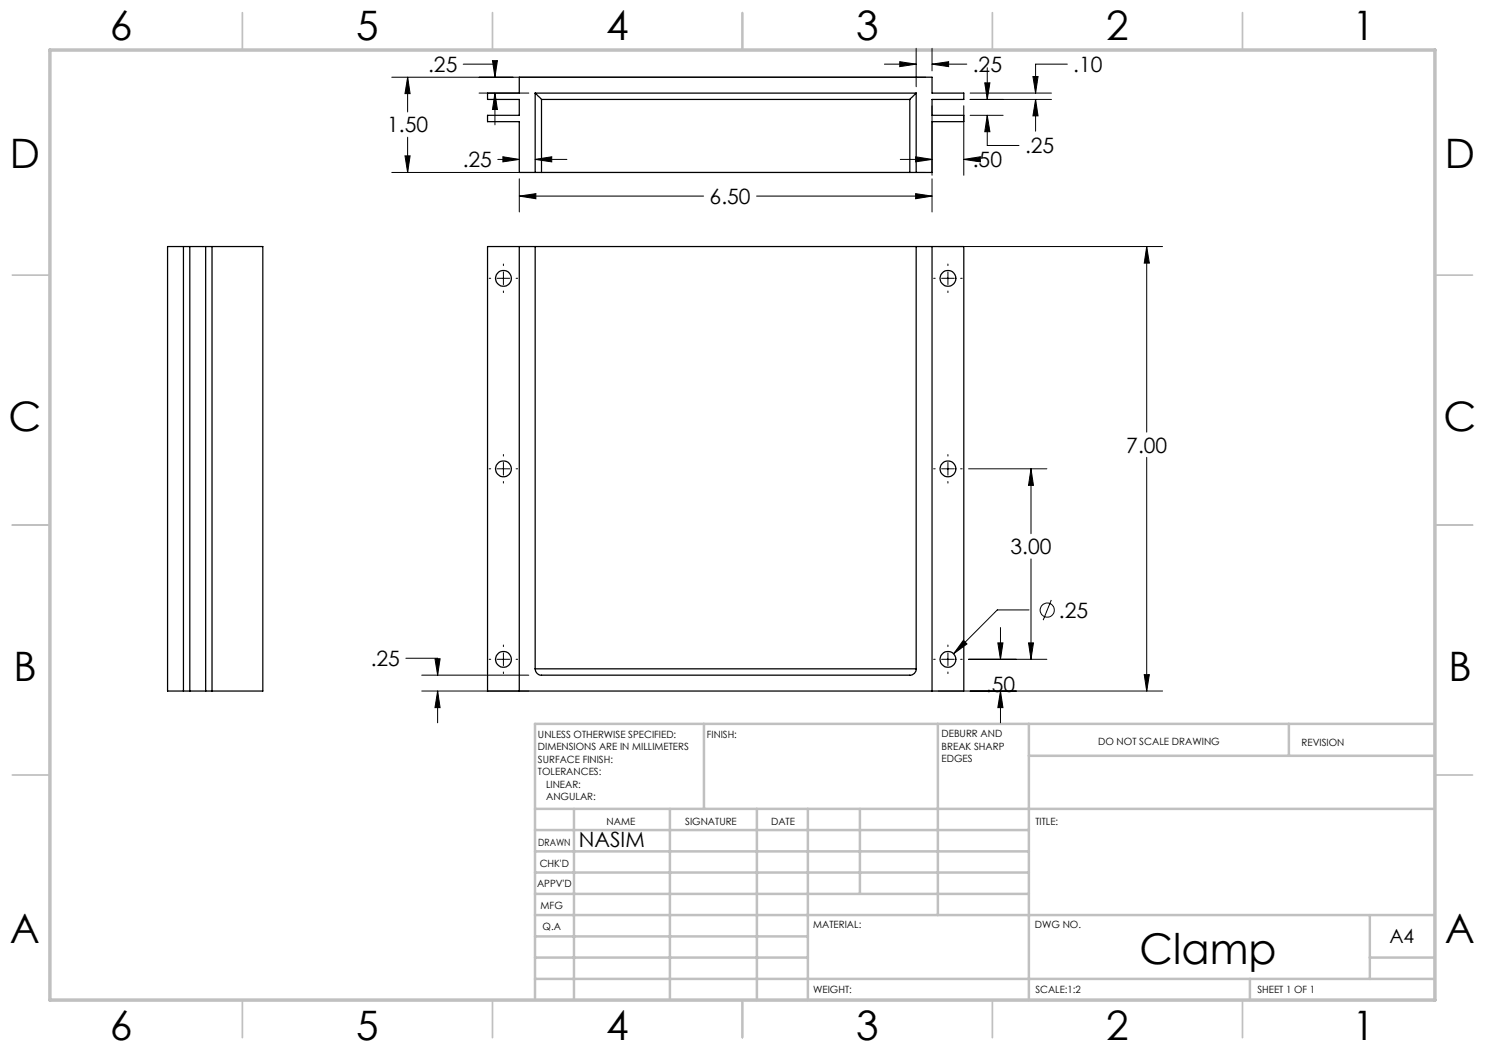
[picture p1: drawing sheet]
<svg xmlns="http://www.w3.org/2000/svg" width="297mm" height="210mm" viewBox="0 0 297 210" stroke-linecap="round" stroke-linejoin="round" font-family="sans-serif">
<g fill="none" stroke="#000" stroke-width=".2">
<path d="M78.4 15.4h106.7M81.5 15.4l.5 3.3h-1zM81.5 15.4v7M92.6 12.8h6.4v2.6M95.8 18.6h10M98.5 12.1h1l-.5 3.3zM99 18.6l.5 3.3h-1zM99 18.6v6.4M176.9 12.8h6.3M180 12.3l3.2 .5-3.2 .5zM183.2 9.7v7.6M186.4 12.8l3.3-.5v1z"/>
<path d="M186.4 9.7v4.5M186.4 12.8h7M194 18.6h16.3M194 19.9h16.3M197 16.6h1l-.6 3.3zM197.4 13.5v6.4M206.6 15.3h1l-.5 3.3zM207.1 19.9l.5 3.3h-1zM207.1 19.9v6.3M213.5 12.8h-6.4v5.8M78.4 34.5h106.7M81 31.2h1l-.5 3.3z"/>
<path d="M81.5 27.4v7.1M99.6 31.9h4.3M100.6 31.4l3.3 .5-3.3 .5zM103.9 39.2l3.3-.5v1zM103.9 35.8v6.6M103.9 39.2h36.8M107 31.9l3.3-.5v1zM107 31.9h6.4M151.3 39.2h35.1M180.1 31.9h6.3M183.1 38.7l3.3 .5-3.3 .5zM183.1 31.4l3.3 .5-3.3 .5z"/>
<path d="M186.4 21.2v13.9M186.4 35.8v6.6M192.8 31.9l3.3-.5v1zM192.8 31.9h.6M192.8 21.2v13.9M194 23.1h6.6M197.4 23.1l.6 3.2h-1zM197.4 23.1v6h6.4M97.8 55.7h.3M99.4 55.7h2.6M100.7 52.8v.3M100.7 54.4v2.5"/>
<path d="M100.7 58.2v.3M103.2 55.7h.3M186.7 55.7h.3M187.7 49.3h44.8M188.3 55.7h2.6M189.6 52.8v.3M189.6 54.4v2.5M189.6 58.2v.3M192.1 55.7h.3M229.3 49.3l.6 3.3h-1.1zM229.3 49.3v37.1M97.8 93.8h.3"/>
<path d="M99.4 93.8h2.6M100.7 90.9v.3M100.7 92.5v2.5M100.7 96.3v.3M103.2 93.8h.3M186.7 93.8h.3M188.3 93.8h2.6M189.6 90.9v.3M189.6 92.5v2.5M189.6 96.3v.3M192.1 93.8h.3M193.7 93.8h15.7"/>
<path d="M206.2 93.8l.5 3.3h-1zM206.2 93.8v12.9M229.3 91.5v46.7M206.2 111.8v20.1M81.2 131.6h6.3v3.4M84.3 138.2h21.5M84.3 135h21.5M87 131.8h1l-.5 3.2zM87.5 138.2l.5 3.3h-1zM87.5 138.2v6.4M97.8 131.9h.3M99.4 131.9h2.6"/>
<path d="M100.7 129v.3M100.7 130.6v2.5M100.7 134.4v.3M103.2 131.9h.3M186.7 131.9h.3M187.7 138.2h44.8M188.3 131.9h2.6M189.6 129v.3M189.6 130.6v2.5M189.6 134.4v.3M192.1 131.9h.3M192.7 128l.7 .8-2.7 2z"/>
<path d="M193.7 131.9h15.7M199.6 128.6h1l-.5 3.3zM200.1 138.2l.5 3.3h-1zM200.1 125.5v6.4M200.1 138.2v6.4M205.7 128.6h1l-.5 3.3zM205.8 122h-6.3l-8.8 8.8M210.3 120l-1.7 4M228.8 134.9h1.1l-.6 3.3z"/>
<circle cx="209.4" cy="122" r="1.41"/>
</g>
<g fill="none" stroke="#c0c0c0" stroke-width=".35">
<path d="M48.5 2.5v7.5M98.5 2.5v7.5M148.5 2.5v7.5M198.5 2.5v7.5M248.5 2.5v7.5M2.5 55h7.5M287 55h7.5M2.5 105h7.5M287 105h7.5M2.5 155h7.5M287 155h7.5M48.5 200v7.5"/>
<path d="M98.5 200v7.5M148.5 200v7.5M198.5 200v7.5M248.5 200v7.5"/>
</g>
<g fill="none" stroke="#c0c0c0" stroke-width=".5">
<path d="M140.8 144.8v17M187.6 144.8v38.2M205.8 144.8v55.2M205.8 151.2h81.2M257.8 144.8v6.4M287 144.8h-180v55.2M107 161.8h180M107 178.8h98.8M107 174.5h98.8M107 170.3h98.8M107 166h98.8M114.8 161.8v38.2"/>
<path d="M134 161.8v38.2M151.4 161.8v38.2M161.6 161.8v38.2M172 161.8v17M107 195.8h180M107 191.5h54.6M107 187.3h54.6M107 183h180M250 195.8v4.2M274 191.5h13M274 183v12.8"/>
</g>
<path d="M10 10h277v190h-277z" fill="none" stroke="#c0c0c0" stroke-width=".7"/>
<path d="M228.8 134.9h1.1l-.6 3.3zM229.3 49.3l.6 3.3h-1.1zM192.7 128l-2 2.8 2.7-2zM199.6 128.6h1l-.5 3.3zM200.1 138.2l.5 3.3h-1zM205.7 128.6h1l-.5 3.3zM206.2 93.8l.5 3.3h-1zM87 131.8h1l-.5 3.2zM87.5 138.2l.5 3.3h-1zM103.9 39.2l3.3-.5v1zM183.1 38.7l3.3 .5-3.3 .5zM81 31.2h1l-.5 3.3zM81.5 15.4l.5 3.3h-1zM100.6 31.4l3.3 .5-3.3 .5zM107 31.9l3.3-.5v1zM98.5 12.1h1l-.5 3.3zM99 18.6l.5 3.3h-1zM180 12.3l3.2 .5-3.2 .5zM186.4 12.8l3.3-.5v1zM207.1 19.9l.5 3.3h-1zM206.6 15.3h1l-.5 3.3zM183.1 31.4l3.3 .5-3.3 .5zM192.8 31.9l3.3-.5v1zM197 16.6h1l-.6 3.3zM197.4 23.1l.6 3.2h-1z" fill="#000"/>
<g fill="none" stroke="#000" stroke-width=".25">
<path d="M107 18.6l1.3 1.3M107 18.6v15.9M107 18.6h76.2M108.3 19.9h73.7M108.3 19.9v14.6M182 19.9v14.6M183.2 18.6l-1.2 1.3M183.2 18.6v15.9M107 34.5h1.3M107 34.5h-3.1v-10.2h-6.4v-1.2h6.4v-3.2h-6.4v-1.3h6.4v-3.2h82.5v3.2h6.4v1.3h-6.4v3.2h6.4v1.2h-6.4v10.2h-3.2M108.3 34.5h73.7M182 34.5h1.2"/>
<path d="M33.5 49.3h19.1v88.9h-19.1zM36.7 49.3v88.9M38 49.3v88.9M41.1 49.3v88.9M42.4 49.3v88.9M97.5 49.3h95.3v88.9h-95.3zM103.9 49.3v88.9M107 49.3v84.5M183.2 49.3v84.5M186.4 49.3v88.9M107 133.8a1.26 1.26 0 0 0 1.3 1.2h73.7a1.21 1.21 0 0 0 1.2-1.2M107 133.8h76.2"/>
<circle cx="100.7" cy="55.7" r="1.6"/>
<circle cx="189.6" cy="55.7" r="1.58"/>
<circle cx="100.7" cy="93.8" r="1.6"/>
<circle cx="189.6" cy="93.8" r="1.58"/>
<circle cx="100.7" cy="131.9" r="1.6"/>
<circle cx="189.6" cy="131.9" r="1.58"/>
</g>
<text font-size="8.5" x="227.9" y="192.7">Clamp</text>
<g font-size="8.1">
<text x="22" y="8">6</text>
<text x="71.2" y="8">5</text>
<text x="121.2" y="8">4</text>
<text x="171.3" y="8">3</text>
<text x="221.3" y="8">2</text>
<text x="270.5" y="8">1</text>
<text x="2" y="33.6">D</text>
<text x="289" y="33.6">D</text>
<text x="1.7" y="86.1">C</text>
<text x="288.7" y="86.1">C</text>
<text x="2.7" y="136.1">B</text>
<text x="289.7" y="136.1">B</text>
<text x="2" y="188.6">A</text>
<text x="289" y="188.6">A</text>
<text x="22" y="208">6</text>
<text x="71.2" y="208">5</text>
<text x="121.2" y="208">4</text>
<text x="171.3" y="208">3</text>
<text x="221.3" y="208">2</text>
<text x="270.5" y="208">1</text>
</g>
<g font-size="4.2">
<text x="85.6" y="14.4">.25</text>
<text x="194.5" y="14.4">.25</text>
<text x="214.6" y="14.4">.10</text>
<text x="77.4" y="26.5">1.50</text>
<text x="92.5" y="33.4">.25</text>
<text x="194.5" y="33.4">.50</text>
<text x="205" y="30.7">.25</text>
<text x="141.9" y="40.8">6.50</text>
<text x="225.3" y="90.5">7.00</text>
<text x="202.1" y="110.8">3.00</text>
<text x="211.8" y="123.6">.25</text>
<text x="74.1" y="133.2">.25</text>
<text x="197.2" y="138.3">.50</text>
<text x="115.8" y="169.4">NASIM</text>
</g>
<text font-size="3.9" x="277.9" y="188.5">A4</text>
<g font-size="2">
<text x="107.6" y="147.6">UNLESS OTHERWISE SPECIFIED:</text>
<text x="141.4" y="147.6">FINISH:</text>
<text x="188.3" y="147.5">DEBURR AND</text>
<text x="188.3" y="150">BREAK SHARP</text>
<text x="219.6" y="149">DO NOT SCALE DRAWING</text>
<text x="260.3" y="149.2">REVISION</text>
<text x="107.6" y="150.1">DIMENSIONS ARE IN MILLIMETERS</text>
<text x="107.6" y="152.6">SURFACE FINISH:</text>
<text x="107.6" y="155.1">TOLERANCES:</text>
<text x="188.3" y="152.5">EDGES</text>
<text x="109.2" y="157.6">LINEAR:</text>
<text x="109.2" y="160.1">ANGULAR:</text>
<text x="121.3" y="165">NAME</text>
<text x="137" y="164.9">SIGNATURE</text>
<text x="154.2" y="164.9">DATE</text>
<text x="207.1" y="164.9">TITLE:</text>
<text x="107.6" y="169.1">DRAWN</text>
<text x="107.9" y="173.3">CHK'D</text>
<text x="107.4" y="177.4">APPV'D</text>
<text x="108.1" y="181.8">MFG</text>
<text x="108.5" y="186">Q.A</text>
<text x="162.6" y="185.5">MATERIAL:</text>
<text x="207" y="185.5">DWG NO.</text>
<text x="162.6" y="198.5">WEIGHT:</text>
<text x="207.1" y="198.6">SCALE:1:2</text>
<text x="251.5" y="198.6">SHEET 1 OF 1</text>
</g>
</svg>
